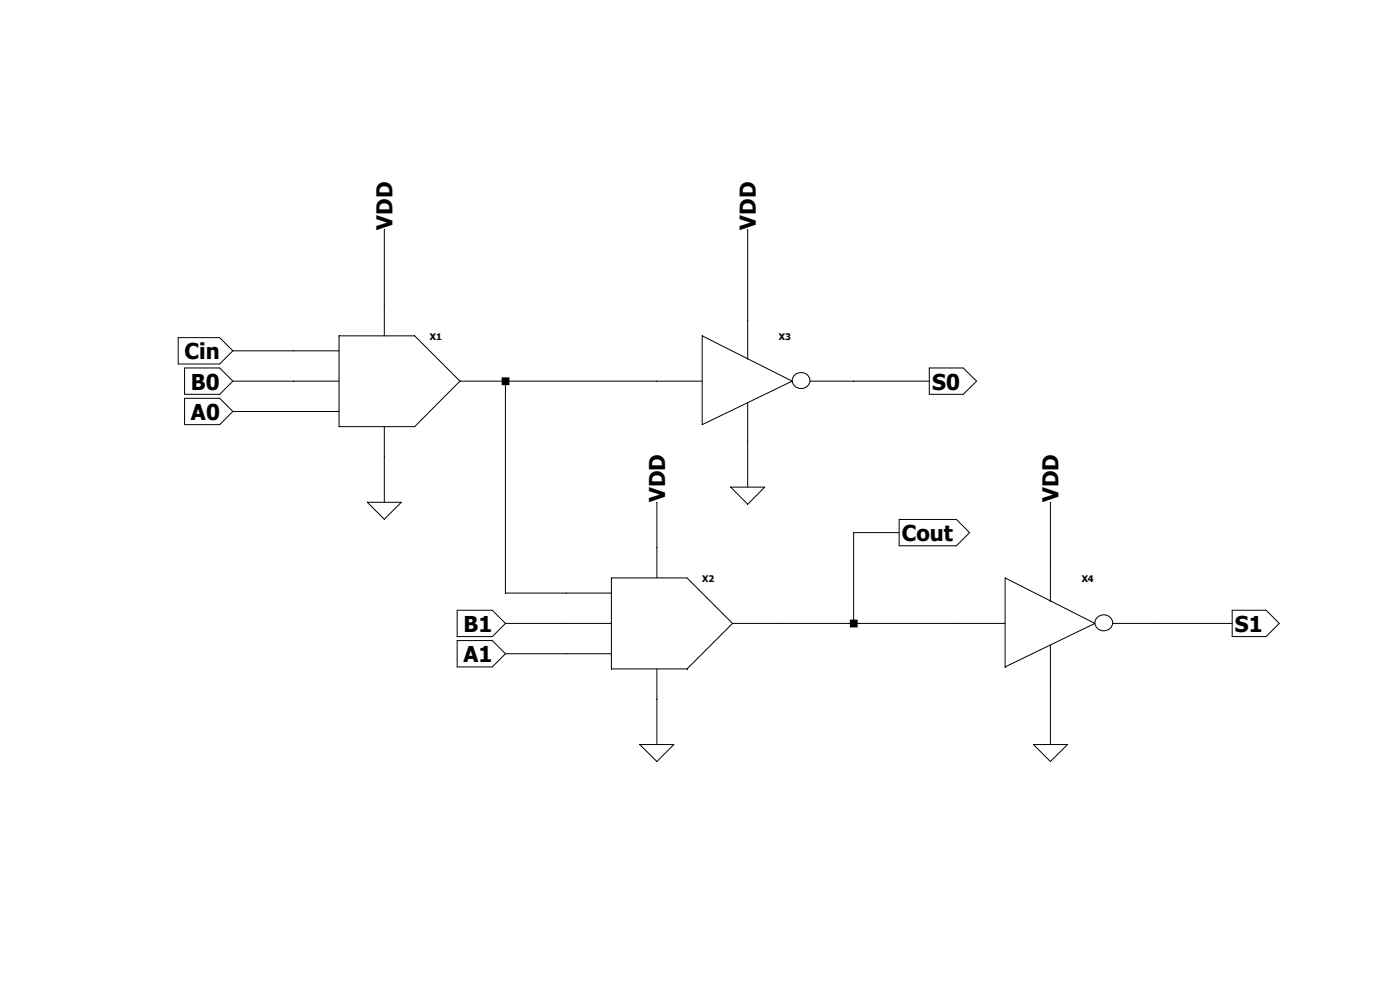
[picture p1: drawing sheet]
<svg xmlns="http://www.w3.org/2000/svg" width="297mm" height="210mm" viewBox="0 0 297 210" stroke-linecap="round" stroke-linejoin="round" font-family="sans-serif">
<g fill="none" stroke="#000" stroke-width=".21">
<path d="M81.5 48.7v22.5M158.6 48.7v27.5M37.8 71.6h8.8l2.8 2.8-2.8 2.8h-8.8zM39.2 78.1h7.4l2.8 2.8-2.8 2.8h-7.4zM49.4 74.4h22.5M71.9 71.2h16.1l9.6 9.7-9.6 9.6h-16.1zM149 71.2l19.1 9.7-19.1 9.2zM168.6 79.5a1.79 1.79 0 0 1 2.5-.1 1.79 1.79 0 0 1 .2 2.5 1.79 1.79 0 0 1-2.5 .2 1.79 1.79 0 0 1-.2-2.6zM197.1 78.1h7.2l2.9 2.8-2.9 2.8h-7.2zM39.2 84.5h7.4l2.8 2.8-2.8 2.8h-7.4zM49.4 80.9h22.5M49.4 87.3h22.5"/>
<path d="M81.5 90.5v16.1M97.6 80.9h51.4M107.2 80.9v44.9h22.5M158.6 85.5v17.8M171.9 80.9h25.2M77.9 106.6h7.2l-3.6 3.6zM139.4 106.6v16M155 103.3h7.2l-3.6 3.7zM190.8 110.2h12.1l2.8 2.8-2.8 2.8h-12.1zM190.8 113h-9.7v19.2M222.8 106.6v21M97 129.5h7.4l2.8 2.7-2.8 2.8h-7.4z"/>
<path d="M97 135.9h7.4l2.8 2.8-2.8 2.8h-7.4zM107.2 132.2h22.5M107.2 138.7h22.5M129.7 122.6h16.1l9.6 9.6-9.6 9.7h-16.1zM155.4 132.2h57.8M213.2 122.6l19.1 9.6-19.1 9.3zM222.8 136.9v21M232.8 130.9a1.79 1.79 0 0 1 2.6-.1 1.79 1.79 0 0 1 .1 2.5 1.79 1.79 0 0 1-2.5 .2 1.79 1.79 0 0 1-.2-2.6zM236.1 132.2h25.3M261.4 129.5h7.2l2.8 2.7-2.8 2.8h-7.2zM135.7 157.9h7.3l-3.6 3.6zM139.4 141.9v16"/>
<path d="M219.2 157.9h7.3l-3.7 3.6z"/>
</g>
<path d="M106.4 80.1h1.7v1.6h-1.7zM180.3 131.4h1.6v1.7h-1.6z" fill-rule="evenodd" fill="#000"/>
<g font-size="4.6">
<text x="83.3" y="48.7" transform="rotate(-90 83.3 48.7)">VDD</text>
<text x="160.4" y="48.7" transform="rotate(-90 160.4 48.7)">VDD</text>
<text x="39.2" y="76.2">Cin</text>
<text x="40.5" y="82.7">B0</text>
<text x="197.8" y="82.7">S0</text>
<text x="40.5" y="89.1">A0</text>
<text x="141.1" y="106.6" transform="rotate(-90 141.1 106.6)">VDD</text>
<text x="224.6" y="106.6" transform="rotate(-90 224.6 106.6)">VDD</text>
<text x="191.3" y="114.8">Cout</text>
<text x="98.3" y="134.1">B1</text>
<text x="262" y="134.1">S1</text>
<text x="98.3" y="140.5">A1</text>
</g>
<g font-size="1.9">
<text x="91.2" y="72.1">X1</text>
<text x="165.2" y="72.1">X3</text>
<text x="149" y="123.4">X2</text>
<text x="229.5" y="123.4">X4</text>
</g>
</svg>
